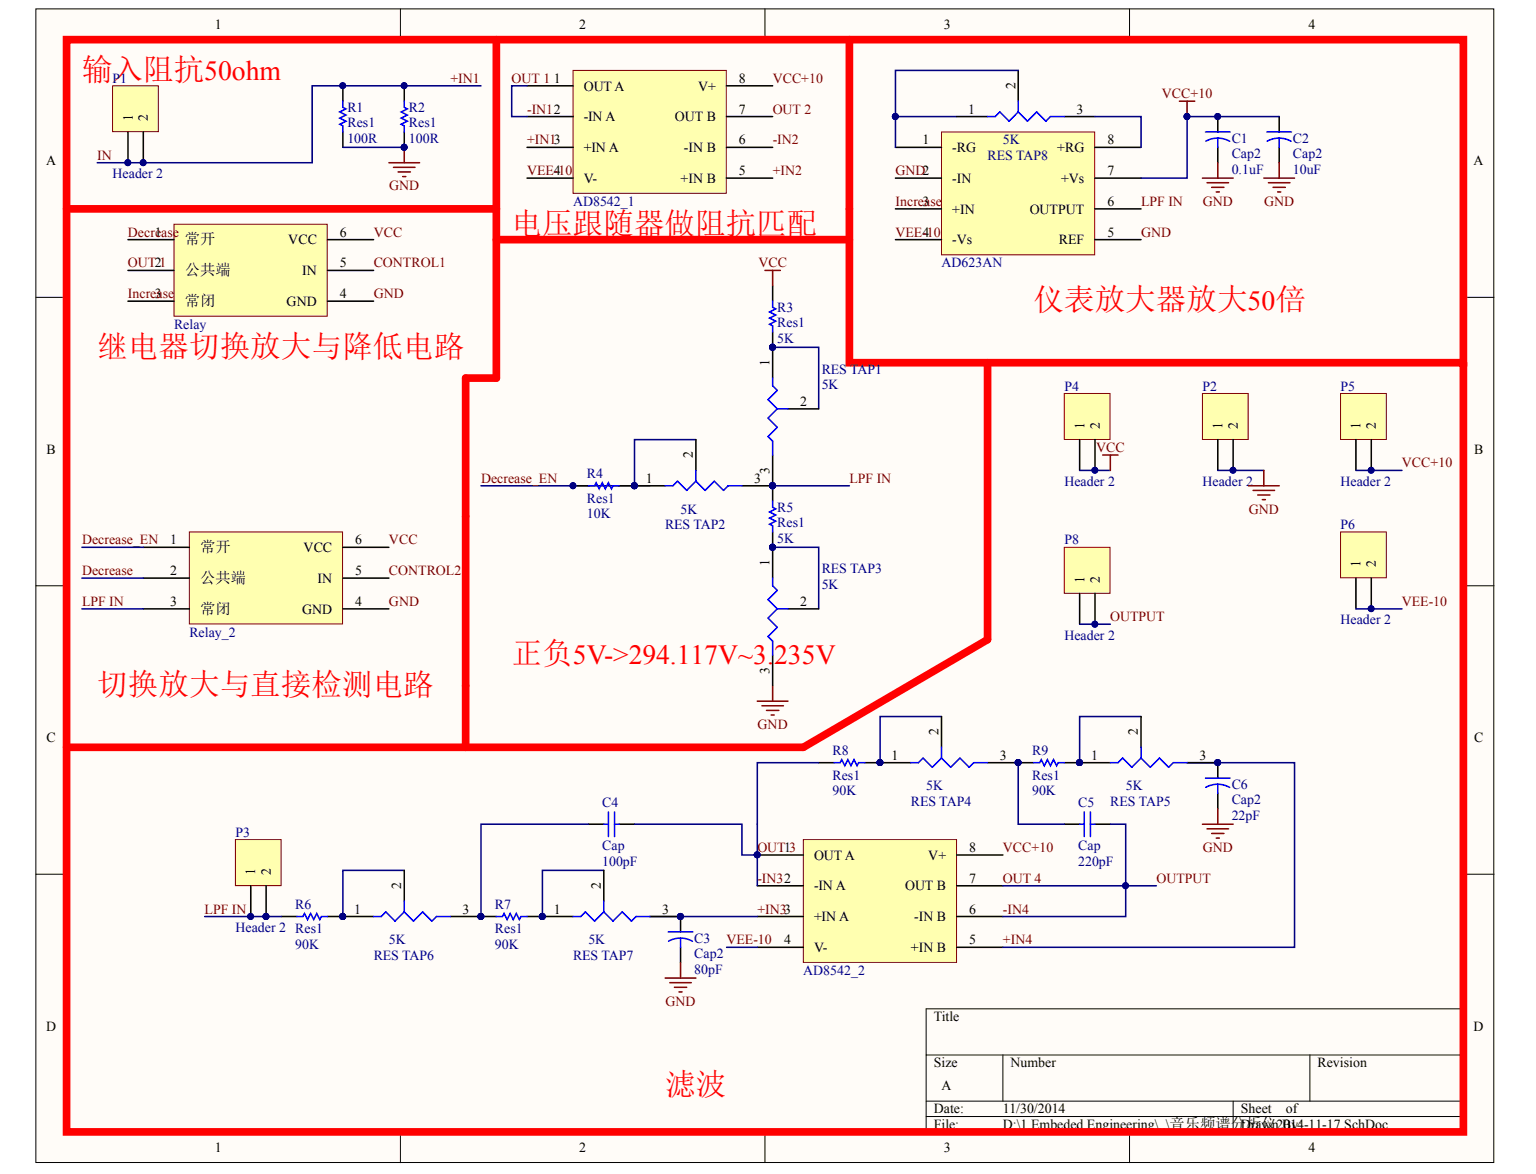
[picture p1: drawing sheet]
# Altium project 音乐频谱分析仪.PrjPCB
1 sheet, 35 parts. Net scope: global (net labels, ports and power ports of the same name join across sheets).
Board file: 音乐频谱分析仪.PcbDoc

## Sheet 音乐频谱分析仪2014-11-17.SchDoc
size A

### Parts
AD623AN  AD623AN  [AD623AN]  (value not drawn)
AD8542_1  AD8542  [AD8542]  (value not drawn)
AD8542_2  AD8542  [AD8542]  (value not drawn)
C1  Cap2  value 0.1uF  [BAT-2]
C2  Cap2  value 10uF  [BAT-2]
C3  Cap2  value 80pF  [BAT-2]
C4  Cap  value 100pF  [BAT-2]
C5  Cap  value 220pF  [BAT-2]
C6  Cap2  value 22pF  [BAT-2]
P1  Header 2  [HDR1X2]
P2  Header 2  [HDR1X2]
P3  Header 2  [HDR1X2]
P4  Header 2  [HDR1X2]
P5  Header 2  [HDR1X2]
P6  Header 2  [HDR1X2]
P8  Header 2  [HDR1X2]
R1  Res1  value 100R  [AXIAL-0.3]
R2  Res1  value 100R  [AXIAL-0.3]
R3  Res1  value 5K  [AXIAL-0.3]
R4  Res1  value 10K  [AXIAL-0.3]
R5  Res1  value 5K  [AXIAL-0.3]
R6  Res1  value 90K  [AXIAL-0.3]
R7  Res1  value 90K  [AXIAL-0.3]
R8  Res1  value 90K  [AXIAL-0.3]
R9  Res1  value 90K  [AXIAL-0.3]
Relay  Relay  [Relay]  (value not drawn)
Relay_2  Relay  [Relay]  (value not drawn)
RES_TAP1  5K  [RES TAP2]
RES_TAP2  5K  [RES TAP2]
RES_TAP3  5K  [RES TAP2]
RES_TAP4  5K  [RES TAP2]
RES_TAP5  5K  [RES TAP2]
RES_TAP6  5K  [RES TAP2]
RES_TAP7  5K  [RES TAP2]
RES_TAP8  5K  [RES TAP2]

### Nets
GND: AD623AN.2(-IN) AD623AN.5(REF) C1.2 C2.2 C3.2 C6.2 P2.1 P2.2 R1.1 R2.1 Relay.4(GND) Relay_2.4(GND) RES_TAP3.3(B)
VCC: P4.1 P4.2 R3.2 Relay.6(VCC) Relay_2.6(VCC)
VCC+10: AD623AN.7(+Vs) AD8542_1.8(V+) AD8542_2.8(V+) C1.1 C2.1 P5.1 P5.2
+IN1: AD8542_1.3(+IN_A) P1.1 P1.2 R1.2 R2.2  [also labelled IN]
+IN2: AD8542_1.5(+IN_B)
+IN3: AD8542_2.3(+IN_A) C3.1 RES_TAP7.3(B)
+IN4: AD8542_2.5(+IN_B) C6.1 RES_TAP5.3(B)
-IN1: AD8542_1.1(OUT_A) AD8542_1.2(-IN_A) Relay.2(公共端)  [also labelled OUT 1]
-IN2: AD8542_1.6(-IN_B)
-IN3: AD8542_2.1(OUT_A) AD8542_2.2(-IN_A) C4.2 R8.2  [also labelled OUT 3]
-IN4: AD8542_2.6(-IN_B) AD8542_2.7(OUT_B) C5.2 P8.1 P8.2  [also labelled OUT 4, OUTPUT]
CONTROL1: Relay.5(IN)
CONTROL2: Relay_2.5(IN)
Decrease: Relay.1(常开) Relay_2.2(公共端)
Decrease_EN: R4.2 Relay_2.1(常开)
Increase: AD623AN.3(+IN) Relay.3(常闭)
LPF IN: AD623AN.6(OUTPUT) P3.1 P3.2 R5.2 R6.2 Relay_2.3(常闭) RES_TAP1.3(B) RES_TAP2.3(B)
OUT 2: AD8542_1.7(OUT_B)
VEE-10: AD623AN.4(-Vs) AD8542_1.4(V-) AD8542_2.4(V-) P6.1 P6.2
NetAD623AN_1: AD623AN.1(-RG) RES_TAP8.1(A) RES_TAP8.2(TAP)
NetAD623AN_8: AD623AN.8(+RG) RES_TAP8.3(B)
NetC4_1: C4.1 R7.2 RES_TAP6.3(B)
NetC5_1: C5.1 R9.2 RES_TAP4.3(B)
NetR3_1: R3.1 RES_TAP1.1(A) RES_TAP1.2(TAP)
NetR4_1: R4.1 RES_TAP2.1(A) RES_TAP2.2(TAP)
NetR5_1: R5.1 RES_TAP3.1(A) RES_TAP3.2(TAP)
NetR6_1: R6.1 RES_TAP6.1(A) RES_TAP6.2(TAP)
NetR7_1: R7.1 RES_TAP7.1(A) RES_TAP7.2(TAP)
NetR8_1: R8.1 RES_TAP4.1(A) RES_TAP4.2(TAP)
NetR9_1: R9.1 RES_TAP5.1(A) RES_TAP5.2(TAP)

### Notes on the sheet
- (near P1) 输入阻抗50ohm
- (near AD8542_1) 电压跟随器
- (near AD623AN) 仪表放大器放大50倍
- 继电器切换放大与降低电路
- 切换放大与直接检测电路
- (near RES_TAP3) 正负5V->294.117V~3.235V
- 滤波
